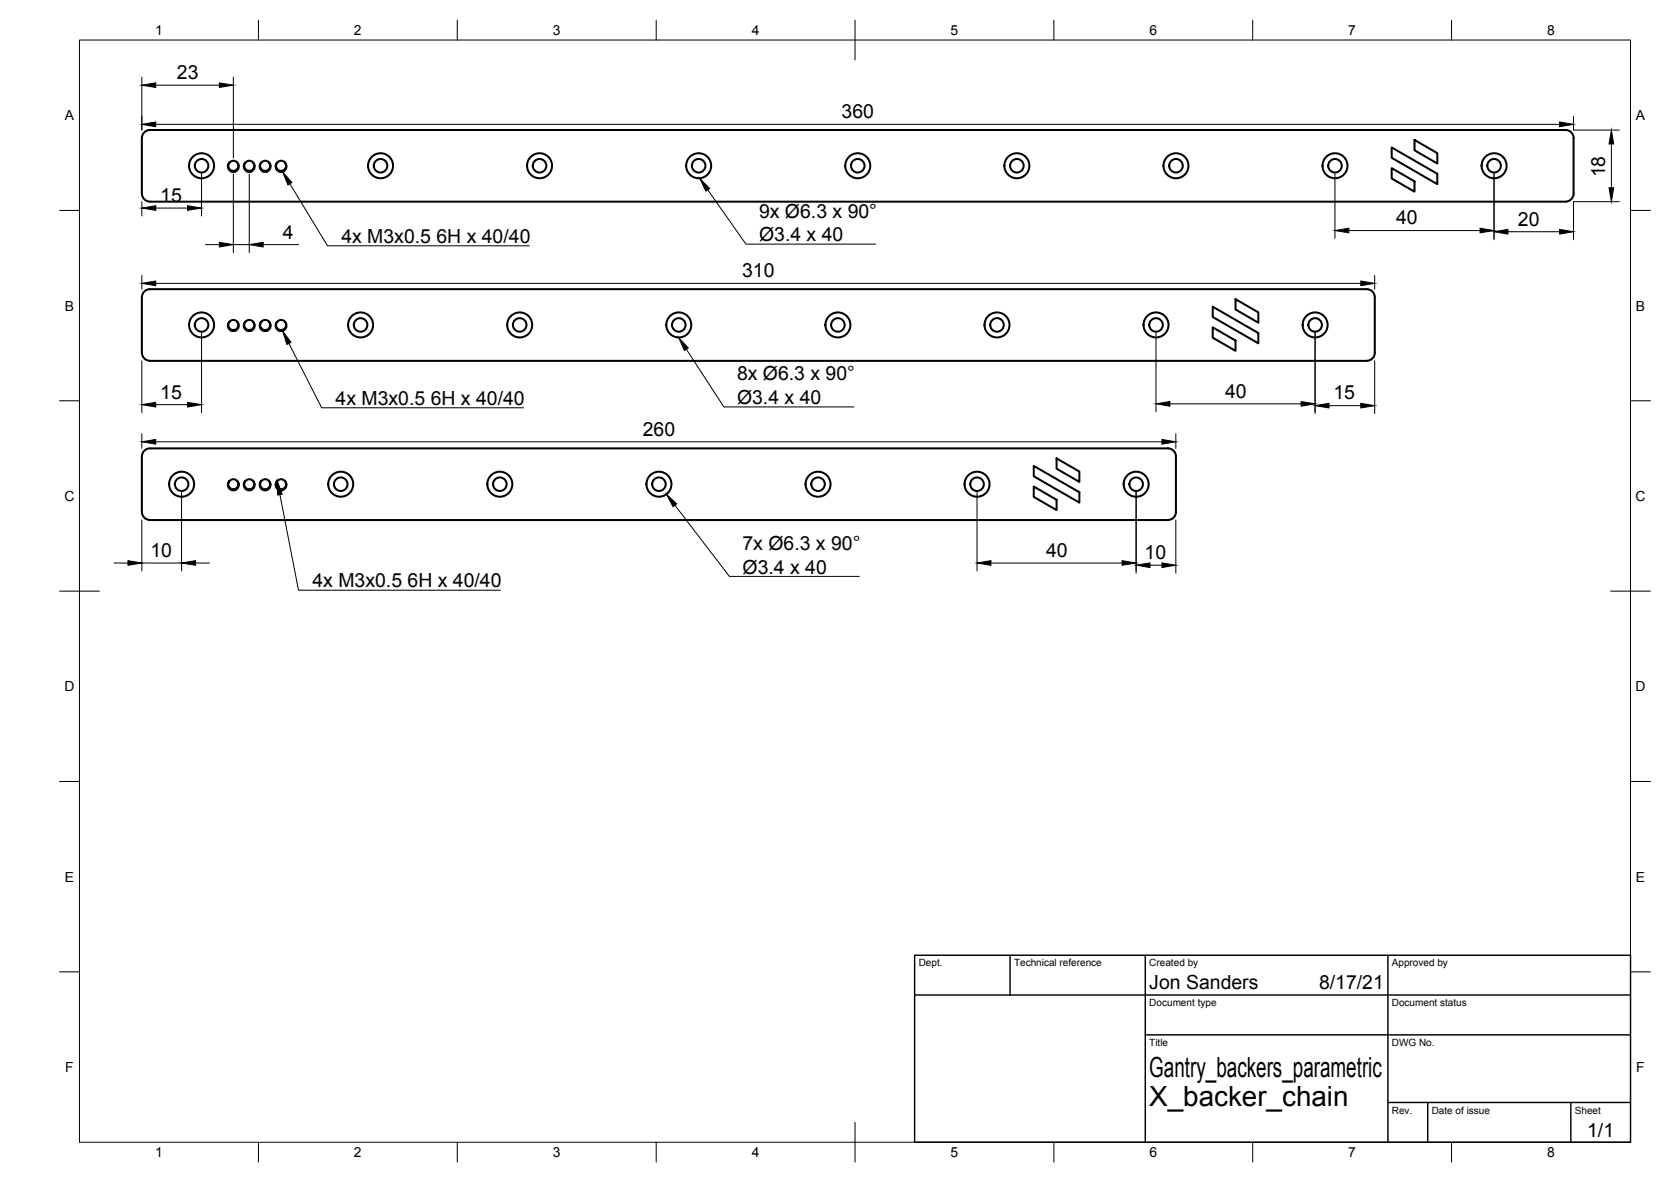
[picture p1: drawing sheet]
<svg xmlns="http://www.w3.org/2000/svg" width="420mm" height="297mm" viewBox="0 0 420 297" stroke-linecap="round" stroke-linejoin="round" font-family="sans-serif">
<!-- layer: Visible -->
<g fill="none" stroke="#000" stroke-width=".51">
<path d="M35.7 34.7v14M37.7 32.7h356M37.7 32.7a2 2 0 0 0-2 2M349.9 37l11.5 6.7v2.6l-11.5-6.6zM355.7 35.2l5.7 3.3v2.6l-5.7-3.3zM393.7 32.7a2 2 0 0 1 2 2v14a2 2 0 0 1-2 2M35.7 48.7a2 2 0 0 0 2 2M37.7 50.7h356M57.7 40.8l-.3 .5a1.42 1.42 0 0 0 .9 1.9M58.3 43.1h.8M59.6 40.8l.4 .6v.6l-.2 .6-.7 .6M59.6 40.8l.3 .7-.1 .7-.4 .5-.6 .2-.8-.2-.4-.3-.2-.9 .3-.6"/>
<path d="M59.6 40.8a1.26 1.26 0 0 0-1.9 0M61.7 40.8l-.3 .5a1.42 1.42 0 0 0 .9 1.9M62.3 43.1h.8M63.6 40.8l.4 .6v.6l-.2 .6-.7 .6M63.6 40.8l.3 .7-.1 .7-.4 .5-.6 .2-.8-.2-.4-.4-.2-.8 .3-.6M63.6 40.8a1.26 1.26 0 0 0-1.9 0M66.3 43.2l-.7-.6a1.37 1.37 0 0 1 .1-1.7l-.3 .6 .2 .8 .4 .4 .6 .2 .6-.1 .5-.4 .2-.9-.3-.7 .2 .3 .2 .5-.1 .7-.8 .9M66.3 43.1h.8M67.6 40.8a1.26 1.26 0 0 0-1.9 0M69.7 40.9l-.3 .6 .1 .7 .5 .5 .6 .2 .6-.1 .4-.3 .3-1-.3-.7 .2 .3 .2 .5-.1 .7-.8 .9M69.7 40.8l-.3 .5a1.42 1.42 0 0 0 .9 1.9M70.3 43.1h.8"/>
<path d="M71.6 40.8a1.26 1.26 0 0 0-1.9 0M349.9 42.3l5.8 3.3v2.6l-5.8-3.3zM35.7 74.7v14M37.7 72.7h306a2 2 0 0 1 2 2v14M37.7 72.7a2 2 0 0 0-2 2M304.9 77.1l11.5 6.6v2.6l-11.5-6.6zM310.7 75.2l5.7 3.3v2.6l-5.7-3.3zM35.7 88.7a2 2 0 0 0 2 2M37.7 90.7h306M57.7 80.9l-.3 .4a1.37 1.37 0 0 0 .9 1.8h.8M57.7 80.9l-.3 .5 .1 .7 .5 .6 .6 .2h.5l.6-.5 .2-.9-.3-.6M59.6 80.9l.4 .5v.6l-.2 .6-.7 .6"/>
<path d="M59.6 80.8a1.26 1.26 0 0 0-1.9 0M61.7 80.9l-.3 .4a1.37 1.37 0 0 0 .9 1.8h.8M61.7 80.9l-.3 .6 .2 .8 .4 .4 .6 .2h.5l.6-.5 .2-.9-.3-.6M63.6 80.9l.4 .5v.6l-.2 .6-.7 .6M63.6 80.8a1.26 1.26 0 0 0-1.9 0M66.3 83.1a1.36 1.36 0 0 0 1.7-1.6l-.4-.6 .3 .6-.2 .9-.6 .5h-.5l-.6-.2-.4-.4-.2-.8 .3-.6-.3 .4a1.42 1.42 0 0 0 .9 1.9M67.6 80.8a1.26 1.26 0 0 0-1.9 0M69.7 80.9l-.3 .6 .1 .7 .5 .5 .6 .2h.5l.5-.4 .3-.7-.3-.9 .2 .2 .2 .5-.1 .7-.8 .9M69.7 80.9l-.3 .4a1.37 1.37 0 0 0 .9 1.8h.8M71.6 80.8a1.26 1.26 0 0 0-1.9 0M304.9 82.3l5.8 3.3v2.6l-5.8-3.3zM345.7 88.7a2 2 0 0 1-2 2"/>
<path d="M35.7 114.7v14M37.7 112.7h256a2 2 0 0 1 2 2v14a2 2 0 0 1-2 2h-256M37.7 112.7a2 2 0 0 0-2 2M259.9 117.1l11.5 6.6v2.6l-11.5-6.6zM265.7 115.2l5.7 3.3v2.6l-5.7-3.3zM35.7 128.7a2 2 0 0 0 2 2M58.3 123.2l-.7-.6a1.37 1.37 0 0 1 .1-1.7l-.3 .6 .1 .6 .5 .7 .6 .1h.5l.6-.5 .2-.9-.3-.6 .2 .2 .2 .5-.1 .7-.3 .6-.5 .3M58.3 123.2h.8M59.6 120.9a1.26 1.26 0 0 0-1.9 0M61.7 120.9l-.3 .4a1.42 1.42 0 0 0 .9 1.9M61.7 120.9l-.3 .5 .1 .7 .5 .7 .6 .1h.5l.6-.5 .2-.9-.3-.6M62.3 123.2h.8"/>
<path d="M63.6 120.9l.4 .5v.6l-.2 .6-.7 .6M63.6 120.9a1.26 1.26 0 0 0-1.9 0M66.3 123.2h.8M67.6 120.9l.4 .5v.6l-.2 .6-.7 .6M67.6 120.9l.3 .5v.6l-.4 .6-.6 .3h-.6l-.5-.3-.4-.8 .3-.9-.3 .4a1.42 1.42 0 0 0 .9 1.9M67.6 120.9a1.26 1.26 0 0 0-1.9 0M69.7 120.9l-.3 .6 .1 .7 .5 .6 .6 .1h.5l.5-.4 .3-.7-.3-.9 .2 .2 .2 .5-.1 .7-.3 .6-.5 .3M69.7 120.9l-.3 .4a1.42 1.42 0 0 0 .9 1.9M70.3 123.2h.8M71.6 120.9a1.26 1.26 0 0 0-1.9 0M259.9 122.3l5.8 3.3v2.6l-5.8-3.3z"/>
<circle cx="50.7" cy="41.7" r="1.7"/>
<circle cx="50.7" cy="41.7" r="3.1"/>
<circle cx="95.7" cy="41.7" r="1.7"/>
<circle cx="95.7" cy="41.7" r="3.1"/>
<circle cx="135.7" cy="41.7" r="1.7"/>
<circle cx="135.7" cy="41.7" r="3.1"/>
<circle cx="175.7" cy="41.7" r="1.7"/>
<circle cx="175.7" cy="41.7" r="3.1"/>
<circle cx="215.7" cy="41.7" r="1.7"/>
<circle cx="215.7" cy="41.7" r="3.1"/>
<circle cx="255.7" cy="41.7" r="1.7"/>
<circle cx="255.7" cy="41.7" r="3.1"/>
<circle cx="295.7" cy="41.7" r="1.7"/>
<circle cx="295.7" cy="41.7" r="3.1"/>
<circle cx="335.7" cy="41.7" r="1.7"/>
<circle cx="335.7" cy="41.7" r="3.1"/>
<circle cx="375.7" cy="41.7" r="1.7"/>
<circle cx="375.7" cy="41.7" r="3.1"/>
<circle cx="50.7" cy="81.7" r="1.7"/>
<circle cx="50.7" cy="81.7" r="3.1"/>
<circle cx="90.7" cy="81.7" r="1.7"/>
<circle cx="90.7" cy="81.7" r="3.1"/>
<circle cx="130.7" cy="81.7" r="1.7"/>
<circle cx="130.7" cy="81.7" r="3.1"/>
<circle cx="170.7" cy="81.7" r="1.7"/>
<circle cx="170.7" cy="81.7" r="3.1"/>
<circle cx="210.7" cy="81.7" r="1.7"/>
<circle cx="210.7" cy="81.7" r="3.1"/>
<circle cx="250.7" cy="81.7" r="1.7"/>
<circle cx="250.7" cy="81.7" r="3.1"/>
<circle cx="290.7" cy="81.7" r="1.7"/>
<circle cx="290.7" cy="81.7" r="3.1"/>
<circle cx="330.7" cy="81.7" r="1.7"/>
<circle cx="330.7" cy="81.7" r="3.1"/>
<circle cx="45.7" cy="121.7" r="1.7"/>
<circle cx="45.7" cy="121.7" r="3.1"/>
<circle cx="85.7" cy="121.7" r="1.7"/>
<circle cx="85.7" cy="121.7" r="3.1"/>
<circle cx="125.7" cy="121.7" r="1.7"/>
<circle cx="125.7" cy="121.7" r="3.1"/>
<circle cx="165.7" cy="121.7" r="1.7"/>
<circle cx="165.7" cy="121.7" r="3.1"/>
<circle cx="205.7" cy="121.7" r="1.7"/>
<circle cx="205.7" cy="121.7" r="3.1"/>
<circle cx="245.7" cy="121.7" r="1.7"/>
<circle cx="245.7" cy="121.7" r="3.1"/>
<circle cx="285.7" cy="121.7" r="1.7"/>
<circle cx="285.7" cy="121.7" r="3.1"/>
</g>
<!-- layer: Border -->
<g fill="none" stroke="#000" stroke-width=".25">
<path d="M20 10.1h390v276.9h-390zM65 5.1v5M115 5.1v5M165 5.1v5M215 5.1v10M265 5.1v5M315 5.1v5M365 5.1v5M15 52.9h5M410 52.9h5M15 100.7h5M410 100.7h5"/>
<path d="M15 148.6h10M405 148.6h10M15 196.4h5M410 196.4h5M15 244.2h5M410 244.2h5M65 287v5M115 287v5M165 287v5M215 282.1v9.9M265 287v5M315 287v5"/>
<path d="M365 287v5"/>
</g>
<!-- layer: TitleBlock -->
<path d="M230 240.1h180v46.9h-180zM230 250h180M254 240.1v9.9M288 240.1v46.9M349 240.1v46.9M288 260.1h122M349 277.1h61M359 277.1v9.9M395 277.1v9.9" fill="none" stroke="#000" stroke-width=".36"/>
<!-- layer: Annotations -->
<path d="M71.1 43.2l2.3 2.7-1 .6zM175.9 44.8l2.5 2.6-.9 .6zM71.1 83.2l2.1 2.8-1.1 .6zM170.6 84.8l2.5 2.6-1 .7zM69.7 120.8l1.3 3.4-1.2 .2zM167.6 124.2l2.6 2.4-1 .7z" fill="#000" stroke="#000" stroke-width=".25"/>
<path d="M72.9 46.2l9.4 15.6h50.8M177.9 47.7l9.7 13.6h32.6M72.6 86.3l8.3 16.2h50.7M172.6 87.8l9.4 14.5h32.7M70.4 124.3l4.7 24h50.7M169.7 127l13.7 17.9h32.6" fill="none" stroke="#000" stroke-width=".25"/>
<!-- layer: Dimensions -->
<g fill="none" stroke="#000" stroke-width=".25">
<path d="M35.7 19.4v13.3M58.7 19.4v20.3M39.2 21.4h16M39.2 31.2h353M395.6 29.3v3.4h11.6M405.2 36.2v11M35.7 50.7v3.6M39.2 52.3h8M50.7 43.7v10.6M58.7 43.7v19.8M62.7 43.7v19.8M335.7 43.7v16.2"/>
<path d="M339.2 57.9h33M375.7 43.7v16.5M379.2 58.2h13M407.2 50.7h-11.6v9.5M35.7 69.2v3.5M39.2 71.2h303M51.7 61.5h3.5M58.7 61.5h4M66.2 61.5h8.9M345.7 69.2v3.5M35.7 90.7v13M50.7 83.7v20"/>
<path d="M290.7 83.7v19.8M330.7 83.7v20.2M345.7 90.7v13.2M35.7 109v3.7M39.2 111h253M39.2 101.7h8M294.2 101.5h33M295.7 109v3.7M334.2 101.9h8M35.7 130.7v12.8M45.7 123.7v19.8M245.7 123.7v19.8"/>
<path d="M285.7 123.7v20.3M295.7 130.7v13.3M28.7 141.5h3.5M35.7 141.5h10M49.2 141.5h3.5M249.2 141.5h33M289.2 142h3"/>
</g>
<g fill="#000" stroke="#000" stroke-width=".25">
<path d="M35.7 21.4l3.5-.6v1.2zM35.7 31.2l3.5-.5v1.1zM55.2 20.8l3.5 .6-3.5 .6zM392.2 30.7l3.4 .5-3.4 .6zM405.2 32.7l.5 3.5h-1.1zM35.7 52.3l3.5-.6v1.2zM47.2 51.7l3.5 .6-3.5 .6zM335.7 57.9l3.5-.6v1.2zM372.2 57.3l3.5 .6-3.5 .6zM375.7 58.2l3.5-.6v1.2zM392.2 57.6l3.4 .6-3.4 .6zM404.6 47.2h1.1l-.5 3.5z"/>
<path d="M35.7 71.2l3.5-.6v1.2zM55.2 60.9l3.5 .6-3.5 .6zM62.7 61.5l3.5-.6v1.2zM342.2 70.6l3.5 .6-3.5 .6zM35.7 111l3.5-.6v1.2zM35.7 101.7l3.5-.6v1.2zM47.2 101.1l3.5 .6-3.5 .6zM292.2 110.4l3.5 .6-3.5 .6zM290.7 101.5l3.5-.6v1.2zM327.2 100.9l3.5 .6-3.5 .6zM330.7 101.9l3.5-.5v1.1zM342.2 101.4l3.5 .5-3.5 .6z"/>
<path d="M32.2 140.9l3.5 .6-3.5 .6zM45.7 141.5l3.5-.6v1.2zM245.7 141.5l3.5-.6v1.2zM282.2 140.9l3.5 .6-3.5 .6zM285.7 142l3.5-.5v1.1zM292.2 141.5l3.5 .5-3.5 .6z"/>
</g>
<g font-size="7">
<text x="289" y="270.6">Gantry_backers_parametric</text>
<text x="289" y="278.1">X_backer_chain</text>
</g>
<g font-size="4.9">
<text x="44.5" y="19.8">23</text>
<text x="211.6" y="29.7">360</text>
<text x="403.6" y="44.6" transform="rotate(-90 403.6 44.6)">18</text>
<text x="40.3" y="50.7">15</text>
<text x="71.1" y="60">4</text>
<text x="190.9" y="54.7">9x Ø6.3 x 90°</text>
<text x="351" y="56.4">40</text>
<text x="381.7" y="56.7">20</text>
<text x="85.8" y="61.1">4x M3x0.5</text>
<text x="109.7" y="61.1">6H x 40/40</text>
<text x="190.9" y="60.6">Ø3.4 x 40</text>
<text x="186.6" y="69.6">310</text>
<text x="185.3" y="95.6">8x Ø6.3 x 90°</text>
<text x="40.3" y="100.1">15</text>
<text x="84.4" y="101.8">4x M3x0.5</text>
<text x="108.3" y="101.8">6H x 40/40</text>
<text x="185.3" y="101.6">Ø3.4 x 40</text>
<text x="308" y="99.9">40</text>
<text x="335.3" y="100.4">15</text>
<text x="161.6" y="109.5">260</text>
<text x="37.8" y="139.9">10</text>
<text x="186.7" y="138.2">7x Ø6.3 x 90°</text>
<text x="263" y="139.9">40</text>
<text x="287.8" y="140.5">10</text>
<text x="78.5" y="147.6">4x M3x0.5</text>
<text x="102.5" y="147.6">6H x 40/40</text>
<text x="186.7" y="144.2">Ø3.4 x 40</text>
<text x="289" y="248.5">Jon Sanders</text>
<text x="331.7" y="248.5">8/17/21</text>
<text x="399.1" y="285.7">1/1</text>
</g>
<g font-size="3.5">
<text x="39" y="8.8">1</text>
<text x="89" y="8.8">2</text>
<text x="139" y="8.8">3</text>
<text x="189" y="8.8">4</text>
<text x="239" y="8.8">5</text>
<text x="289" y="8.8">6</text>
<text x="339" y="8.8">7</text>
<text x="389" y="8.8">8</text>
<text x="16.3" y="30.2">A</text>
<text x="411.3" y="30.2">A</text>
<text x="16.3" y="78">B</text>
<text x="411.3" y="78">B</text>
<text x="16.2" y="125.9">C</text>
<text x="411.2" y="125.9">C</text>
<text x="16.2" y="173.7">D</text>
<text x="411.2" y="173.7">D</text>
<text x="16.3" y="221.6">E</text>
<text x="411.3" y="221.6">E</text>
<text x="16.4" y="269.4">F</text>
<text x="411.4" y="269.4">F</text>
<text x="39" y="290.8">1</text>
<text x="89" y="290.8">2</text>
<text x="139" y="290.8">3</text>
<text x="189" y="290.8">4</text>
<text x="239" y="290.8">5</text>
<text x="289" y="290.8">6</text>
<text x="339" y="290.8">7</text>
<text x="389" y="290.8">8</text>
</g>
<g font-size="2.5">
<text x="231" y="242.9">Dept.</text>
<text x="255" y="242.9">Technical reference</text>
<text x="289" y="242.9">Created by</text>
<text x="350" y="242.9">Approved by</text>
<text x="289" y="252.8">Document type</text>
<text x="350" y="252.8">Document status</text>
<text x="289" y="262.9">Title</text>
<text x="350" y="262.9">DWG No.</text>
<text x="350" y="279.9">Rev.</text>
<text x="360" y="279.9">Date of issue</text>
<text x="396" y="279.9">Sheet</text>
</g>
</svg>
